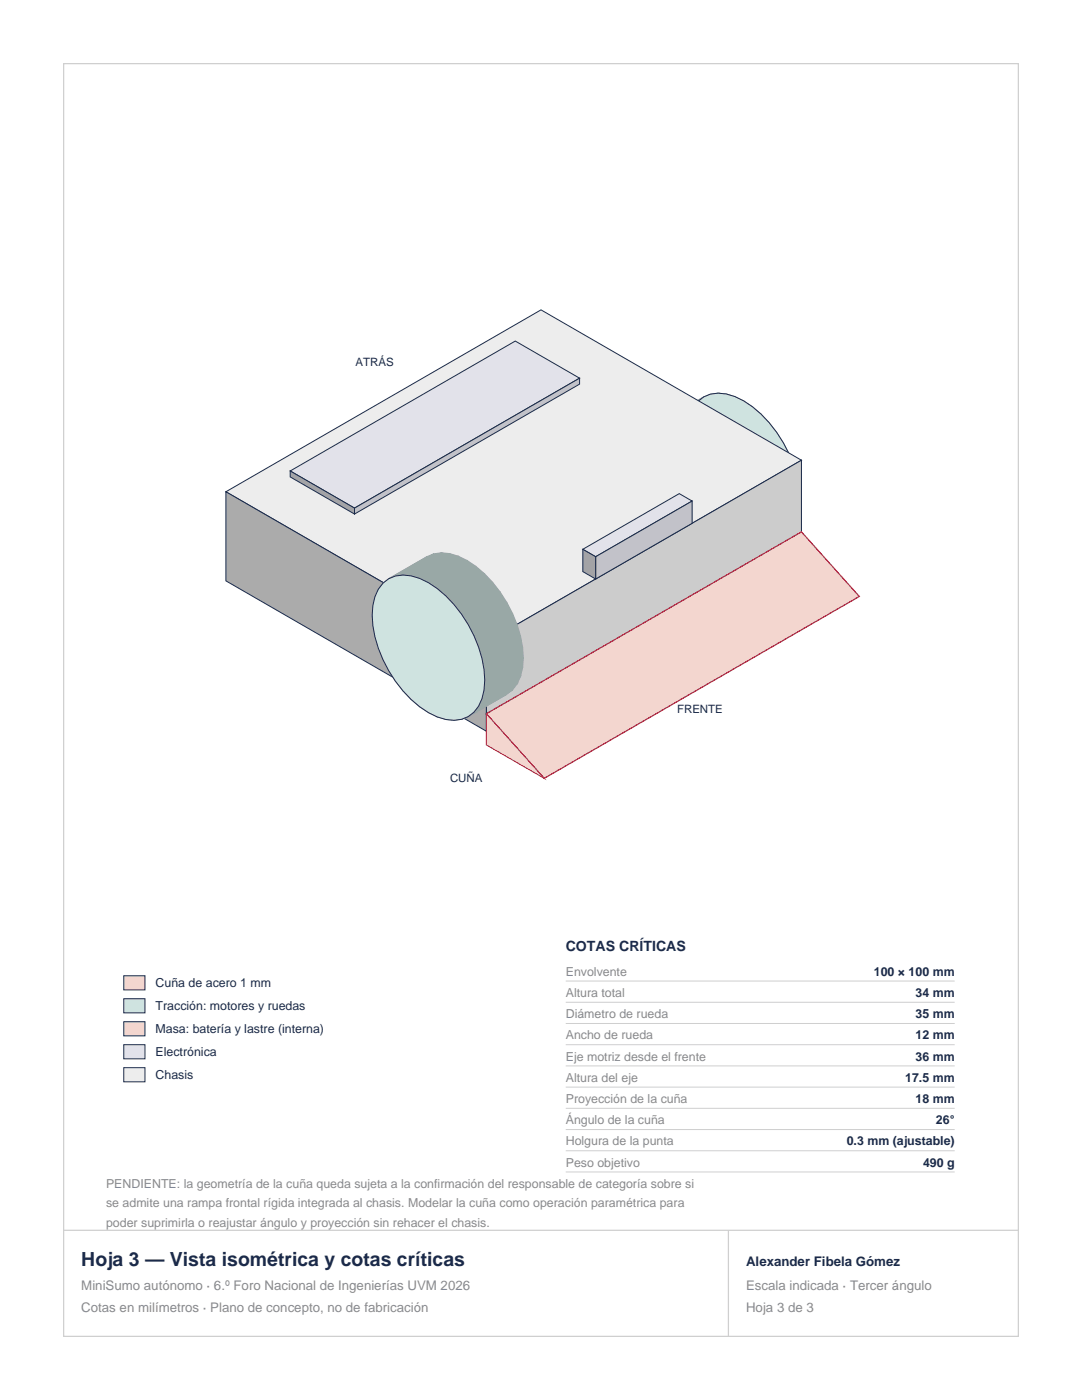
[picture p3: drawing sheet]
<svg xmlns="http://www.w3.org/2000/svg" width="216mm" height="279mm" viewBox="0 0 216 279" stroke-linecap="round" stroke-linejoin="round" font-family="sans-serif">
<path d="M12.7 12.7h190.5v254h-190.5zM12.7 245.5h190.5M145.3 245.5v21.2" fill="none" stroke="#cfcfcf" stroke-width=".25"/>
<g fill="#99a8a6" stroke="#99a8a6" stroke-width=".2">
<path d="M129.6 89l7.7-4.5-.2 2-7.7 4.4z" fill-rule="evenodd"/>
<path d="M130 87.2l7.7-4.4-.4 1.7-7.7 4.5z" fill-rule="evenodd"/>
<path d="M130.7 85.7l7.7-4.4-.7 1.5-7.7 4.4z" fill-rule="evenodd"/>
<path d="M131.6 84.5l7.7-4.4-.9 1.2-7.7 4.4z" fill-rule="evenodd"/>
<path d="M131.6 84.5l1.1-.8 7.7-4.5-1.1 .9z" fill-rule="evenodd"/>
<path d="M132.7 83.7l7.7-4.5 1.4-.5-7.7 4.4z" fill-rule="evenodd"/>
<path d="M134.1 83.1l7.7-4.4 1.5-.2-7.7 4.4z" fill-rule="evenodd"/>
<path d="M135.6 82.9l7.7-4.4 1.6 .1-7.7 4.5z" fill-rule="evenodd"/>
<path d="M137.2 83.1l7.7-4.5 1.7 .5-7.7 4.5z" fill-rule="evenodd"/>
<path d="M138.9 83.6l7.7-4.5 1.8 .9-7.7 4.4z" fill-rule="evenodd"/>
<path d="M140.7 84.4l7.7-4.4 1.7 1.2-7.7 4.4z" fill-rule="evenodd"/>
<path d="M142.4 85.6l7.7-4.4 1.7 1.4-7.7 4.5z" fill-rule="evenodd"/>
<path d="M144.1 87.1l7.7-4.5 1.7 1.7-7.7 4.5z" fill-rule="evenodd"/>
<path d="M145.8 88.8l7.7-4.5 1.5 2-7.7 4.4z" fill-rule="evenodd"/>
<path d="M147.3 90.7l7.7-4.4 1.3 2.1-7.7 4.4z" fill-rule="evenodd"/>
<path d="M148.6 92.8l7.7-4.4 1.2 2.2-7.7 4.4z" fill-rule="evenodd"/>
<path d="M149.8 95l7.7-4.4 .9 2.2-7.7 4.5z" fill-rule="evenodd"/>
<path d="M150.7 97.3l7.7-4.5 .6 2.3-7.7 4.5z" fill-rule="evenodd"/>
<path d="M151.3 99.6l7.7-4.5 .5 2.2-7.7 4.5z" fill-rule="evenodd"/>
<path d="M151.8 101.8l7.7-4.5 .1 2.1-7.7 4.5z" fill-rule="evenodd"/>
<path d="M151.9 103.9l7.7-4.5-.1 2-7.7 4.4z" fill-rule="evenodd"/>
<path d="M151.8 105.8l7.7-4.4-.5 1.7-7.7 4.5z" fill-rule="evenodd"/>
<path d="M151.3 107.6l7.7-4.5-.6 1.5-7.7 4.5z" fill-rule="evenodd"/>
<path d="M150.7 109.1l7.7-4.5-.9 1.2-7.7 4.5z" fill-rule="evenodd"/>
<path d="M148.6 111.2l1.2-.9 7.7-4.5-1.2 .9z" fill-rule="evenodd"/>
<path d="M147.3 111.7l7.7-4.4 1.3-.6-7.7 4.5z" fill-rule="evenodd"/>
<path d="M145.8 111.9l7.7-4.4 1.5-.2-7.7 4.4z" fill-rule="evenodd"/>
<path d="M144.1 111.7l7.7-4.4 1.7 .2-7.7 4.4z" fill-rule="evenodd"/>
<path d="M142.4 111.2l7.7-4.4 1.7 .5-7.7 4.4z" fill-rule="evenodd"/>
<path d="M140.7 110.4l7.7-4.5 1.7 .9-7.7 4.4z" fill-rule="evenodd"/>
<path d="M138.9 109.2l7.7-4.5 1.8 1.2-7.7 4.5z" fill-rule="evenodd"/>
<path d="M137.2 107.7l7.7-4.4 1.7 1.4-7.7 4.5z" fill-rule="evenodd"/>
<path d="M135.6 106l7.7-4.4 1.6 1.7-7.7 4.4z" fill-rule="evenodd"/>
<path d="M134.1 104.1l7.7-4.5 1.5 2-7.7 4.4z" fill-rule="evenodd"/>
<path d="M132.7 102l7.7-4.5 1.4 2.1-7.7 4.5z" fill-rule="evenodd"/>
<path d="M131.6 99.8l7.7-4.5 1.1 2.2-7.7 4.5z" fill-rule="evenodd"/>
<path d="M130.7 97.5l7.7-4.4 .9 2.2-7.7 4.5z" fill-rule="evenodd"/>
<path d="M130 95.2l7.7-4.4 .7 2.3-7.7 4.4z" fill-rule="evenodd"/>
<path d="M129.6 93l7.7-4.4 .4 2.2-7.7 4.4z" fill-rule="evenodd"/>
<path d="M129.4 90.9l7.7-4.4 .2 2.1-7.7 4.4z" fill-rule="evenodd"/>
</g>
<path d="M139.3 80.1a5.9 5.9 0 0 1 5.6-1.5 18 18 0 0 1 10.1 7.7 24 24 0 0 1 4.6 13.1 8.9 8.9 0 0 1-2.1 6.4 5.9 5.9 0 0 1-5.7 1.5 18 18 0 0 1-10-7.7 24 24 0 0 1-4.7-13.1 8.9 8.9 0 0 1 2.2-6.4z" fill-rule="evenodd" fill="#cfe3e0" stroke="#1b2a4a" stroke-width=".2"/>
<path d="M45.1 98.1l62.8-36.3 52 30-62.9 36.3z" fill-rule="evenodd" fill="#ededed" stroke="#1b2a4a" stroke-width=".2"/>
<path d="M97 128.1l62.9-36.3v17.8l-62.9 36.3z" fill-rule="evenodd" fill="#ccc" stroke="#1b2a4a" stroke-width=".2"/>
<path d="M45.1 98.1l51.9 30v17.8l-51.9-30z" fill-rule="evenodd" fill="#ababab" stroke="#1b2a4a" stroke-width=".2"/>
<path d="M57.9 94l44.9-25.9 12.8 7.4-44.9 25.9z" fill-rule="evenodd" fill="#e2e2ea" stroke="#1b2a4a" stroke-width=".2"/>
<path d="M70.7 101.4l44.9-25.9v1.2l-44.9 25.9z" fill-rule="evenodd" fill="#c2c2c9" stroke="#1b2a4a" stroke-width=".2"/>
<path d="M57.9 94l12.8 7.4v1.2l-12.8-7.4z" fill-rule="evenodd" fill="#a3a3a8" stroke="#1b2a4a" stroke-width=".2"/>
<path d="M116.3 109.6l19.2-11.1 2.6 1.5-19.2 11.1z" fill-rule="evenodd" fill="#e2e2ea" stroke="#1b2a4a" stroke-width=".2"/>
<path d="M118.9 111.1l19.2-11.1v4.4l-19.2 11.2z" fill-rule="evenodd" fill="#c2c2c9" stroke="#1b2a4a" stroke-width=".2"/>
<path d="M116.3 109.6l2.6 1.5v4.5l-2.6-1.5z" fill-rule="evenodd" fill="#a3a3a8" stroke="#1b2a4a" stroke-width=".2"/>
<g fill="#99a8a6" stroke="#99a8a6" stroke-width=".2">
<path d="M74.4 120.8l7.7-4.4-.1 1.9-7.7 4.5z" fill-rule="evenodd"/>
<path d="M74.8 119.1l7.7-4.5-.4 1.8-7.7 4.4z" fill-rule="evenodd"/>
<path d="M75.5 117.6l7.7-4.4-.7 1.4-7.7 4.5z" fill-rule="evenodd"/>
<path d="M76.4 116.4l7.7-4.5-.9 1.3-7.7 4.4z" fill-rule="evenodd"/>
<path d="M76.4 116.4l1.2-.9 7.7-4.4-1.2 .8z" fill-rule="evenodd"/>
<path d="M77.6 115.5l7.7-4.4 1.3-.6-7.7 4.5z" fill-rule="evenodd"/>
<path d="M78.9 115l7.7-4.5 1.5-.2-7.7 4.5z" fill-rule="evenodd"/>
<path d="M80.4 114.8l7.7-4.5 1.6 .2-7.7 4.4z" fill-rule="evenodd"/>
<path d="M82 114.9l7.7-4.4 1.7 .5-7.7 4.4z" fill-rule="evenodd"/>
<path d="M83.7 115.4l7.7-4.4 1.8 .8-7.7 4.5z" fill-rule="evenodd"/>
<path d="M85.5 116.3l7.7-4.5 1.8 1.2-7.7 4.5z" fill-rule="evenodd"/>
<path d="M87.3 117.5l7.7-4.5 1.7 1.5-7.7 4.4z" fill-rule="evenodd"/>
<path d="M89 118.9l7.7-4.4 1.6 1.7-7.7 4.4z" fill-rule="evenodd"/>
<path d="M90.6 120.6l7.7-4.4 1.5 1.9-7.7 4.5z" fill-rule="evenodd"/>
<path d="M92.1 122.6l7.7-4.5 1.3 2.1-7.7 4.5z" fill-rule="evenodd"/>
<path d="M93.4 124.7l7.7-4.5 1.2 2.2-7.7 4.5z" fill-rule="evenodd"/>
<path d="M94.6 126.9l7.7-4.5 .9 2.3-7.7 4.4z" fill-rule="evenodd"/>
<path d="M95.5 129.1l7.7-4.4 .7 2.3-7.7 4.4z" fill-rule="evenodd"/>
<path d="M96.2 131.4l7.7-4.4 .4 2.2-7.7 4.4z" fill-rule="evenodd"/>
<path d="M96.6 133.6l7.7-4.4 .1 2.1-7.7 4.4z" fill-rule="evenodd"/>
<path d="M96.7 135.7l7.7-4.4-.1 1.9-7.7 4.5z" fill-rule="evenodd"/>
<path d="M96.6 137.7l7.7-4.5-.4 1.8-7.7 4.4z" fill-rule="evenodd"/>
<path d="M96.2 139.4l7.7-4.4-.7 1.5-7.7 4.4z" fill-rule="evenodd"/>
<path d="M95.5 140.9l7.7-4.4-.9 1.2-7.7 4.4z" fill-rule="evenodd"/>
<path d="M93.4 143l1.2-.9 7.7-4.4-1.2 .9z" fill-rule="evenodd"/>
<path d="M92.1 143.6l7.7-4.5 1.3-.5-7.7 4.4z" fill-rule="evenodd"/>
<path d="M90.6 143.8l7.7-4.5 1.5-.2-7.7 4.5z" fill-rule="evenodd"/>
<path d="M89 143.6l7.7-4.5 1.6 .2-7.7 4.5z" fill-rule="evenodd"/>
<path d="M87.3 143.1l7.7-4.5 1.7 .5-7.7 4.5z" fill-rule="evenodd"/>
<path d="M85.5 142.2l7.7-4.4 1.8 .8-7.7 4.5z" fill-rule="evenodd"/>
<path d="M83.7 141l7.7-4.4 1.8 1.2-7.7 4.4z" fill-rule="evenodd"/>
<path d="M82 139.6l7.7-4.5 1.7 1.5-7.7 4.4z" fill-rule="evenodd"/>
<path d="M80.4 137.9l7.7-4.5 1.6 1.7-7.7 4.5z" fill-rule="evenodd"/>
<path d="M78.9 135.9l7.7-4.4 1.5 1.9-7.7 4.5z" fill-rule="evenodd"/>
<path d="M77.6 133.8l7.7-4.4 1.3 2.1-7.7 4.4z" fill-rule="evenodd"/>
<path d="M76.4 131.6l7.7-4.4 1.2 2.2-7.7 4.4z" fill-rule="evenodd"/>
<path d="M75.5 129.4l7.7-4.5 .9 2.3-7.7 4.4z" fill-rule="evenodd"/>
<path d="M74.8 127.1l7.7-4.4 .7 2.2-7.7 4.5z" fill-rule="evenodd"/>
<path d="M74.4 124.9l7.7-4.5 .4 2.3-7.7 4.4z" fill-rule="evenodd"/>
<path d="M74.3 122.8l7.7-4.5 .1 2.1-7.7 4.5z" fill-rule="evenodd"/>
</g>
<path d="M76.4 116.4a5.9 5.9 0 0 1 5.6-1.5 18 18 0 0 1 10.1 7.7 24 24 0 0 1 4.6 13.1 8.9 8.9 0 0 1-2.1 6.4 5.9 5.9 0 0 1-5.6 1.5 18 18 0 0 1-10.1-7.7 24 24 0 0 1-4.6-13.1 8.9 8.9 0 0 1 2.1-6.4z" fill-rule="evenodd" fill="#cfe3e0" stroke="#1b2a4a" stroke-width=".2"/>
<path d="M97 142.4l62.9-36.3 11.6 12.9-62.9 36.3z" fill-rule="evenodd" fill="#f3d6cf" stroke="#c8102e" stroke-width=".25"/>
<path d="M97 142.4l11.6 12.9-11.6-6.6z" fill="#f3d6cf" stroke="#c8102e" stroke-width=".2"/>
<path d="M24.7 194.7h4.2v2.9h-4.2z" fill-rule="evenodd" fill="#f3d6cf" stroke="#1b2a4a" stroke-width=".2"/>
<path d="M24.7 199.3h4.2v2.8h-4.2z" fill-rule="evenodd" fill="#cfe3e0" stroke="#1b2a4a" stroke-width=".2"/>
<path d="M24.7 203.9h4.2v2.8h-4.2z" fill-rule="evenodd" fill="#f2e3c4" stroke="#1b2a4a" stroke-width=".2"/>
<path d="M24.7 208.5h4.2v2.8h-4.2z" fill-rule="evenodd" fill="#e2e2ea" stroke="#1b2a4a" stroke-width=".2"/>
<path d="M24.7 213.1h4.2v2.8h-4.2z" fill-rule="evenodd" fill="#ededed" stroke="#1b2a4a" stroke-width=".2"/>
<path d="M112.9 195.8h77.6M112.9 200h77.6M112.9 204.3h77.6M112.9 208.5h77.6M112.9 212.7h77.6M112.9 217h77.6M112.9 221.2h77.6M112.9 225.4h77.6M112.9 229.7h77.6M112.9 233.9h77.6" fill="none" stroke="#cfcfcf" stroke-width=".2"/>
<text font-size="3.9" fill="#1b2a4a" x="16.2" y="252.6">Hoja 3 — Vista isométrica y cotas críticas</text>
<text font-size="2.8" fill="#1b2a4a" x="112.9" y="189.8">COTAS CRÍTICAS</text>
<g font-size="2.6" fill="#8a8a8a">
<text x="16.2" y="257.5">MiniSumo autónomo · 6.º Foro Nacional de Ingenierías UVM 2026</text>
<text x="148.9" y="257.5">Escala indicada · Tercer ángulo</text>
<text x="16.2" y="261.8">Cotas en milímetros · Plano de concepto, no de fabricación</text>
<text x="148.9" y="261.8">Hoja 3 de 3</text>
</g>
<text font-size="2.6" fill="#1b2a4a" x="148.9" y="252.6">Alexander Fibela Gómez</text>
<g font-size="2.5" fill="#1b2a4a">
<text x="31" y="197">Cuña de acero 1 mm</text>
<text x="174.4" y="194.7">100 × 100 mm</text>
<text x="31" y="201.6">Tracción: motores y ruedas</text>
<text x="182.7" y="199">34 mm</text>
<text x="182.7" y="203.2">35 mm</text>
<text x="31" y="206.2">Masa: batería y lastre (interna)</text>
<text x="182.7" y="207.4">12 mm</text>
<text x="31" y="210.8">Electrónica</text>
<text x="31" y="215.4">Chasis</text>
<text x="180.6" y="215.9">17.5 mm</text>
<text x="182.7" y="211.7">36 mm</text>
<text x="182.7" y="220.1">18 mm</text>
<text x="186.8" y="224.4">26°</text>
<text x="169" y="228.6">0.3 mm (ajustable)</text>
<text x="184.2" y="232.8">490 g</text>
</g>
<g font-size="2.5" fill="#8a8a8a">
<text x="112.9" y="194.7">Envolvente</text>
<text x="112.9" y="199">Altura total</text>
<text x="112.9" y="203.2">Diámetro de rueda</text>
<text x="112.9" y="207.4">Ancho de rueda</text>
<text x="112.9" y="211.7">Eje motriz desde el frente</text>
<text x="112.9" y="215.9">Altura del eje</text>
<text x="112.9" y="220.1">Proyección de la cuña</text>
<text x="112.9" y="224.4">Ángulo de la cuña</text>
<text x="112.9" y="228.6">Holgura de la punta</text>
<text x="112.9" y="232.8">Peso objetivo</text>
<text x="21.2" y="237.1">PENDIENTE: la geometría de la cuña queda sujeta a la confirmación del responsable de categoría sobre si</text>
<text x="21.2" y="240.9">se admite una rampa frontal rígida integrada al chasis. Modelar la cuña como operación paramétrica para</text>
<text x="21.2" y="244.8">poder suprimirla o reajustar ángulo y proyección sin rehacer el chasis.</text>
</g>
<g font-size="2.3" fill="#1b2a4a">
<text x="70.9" y="73.1">ATRÁS</text>
<text x="135.1" y="142.3">FRENTE</text>
<text x="89.8" y="156">CUÑA</text>
</g>
</svg>
